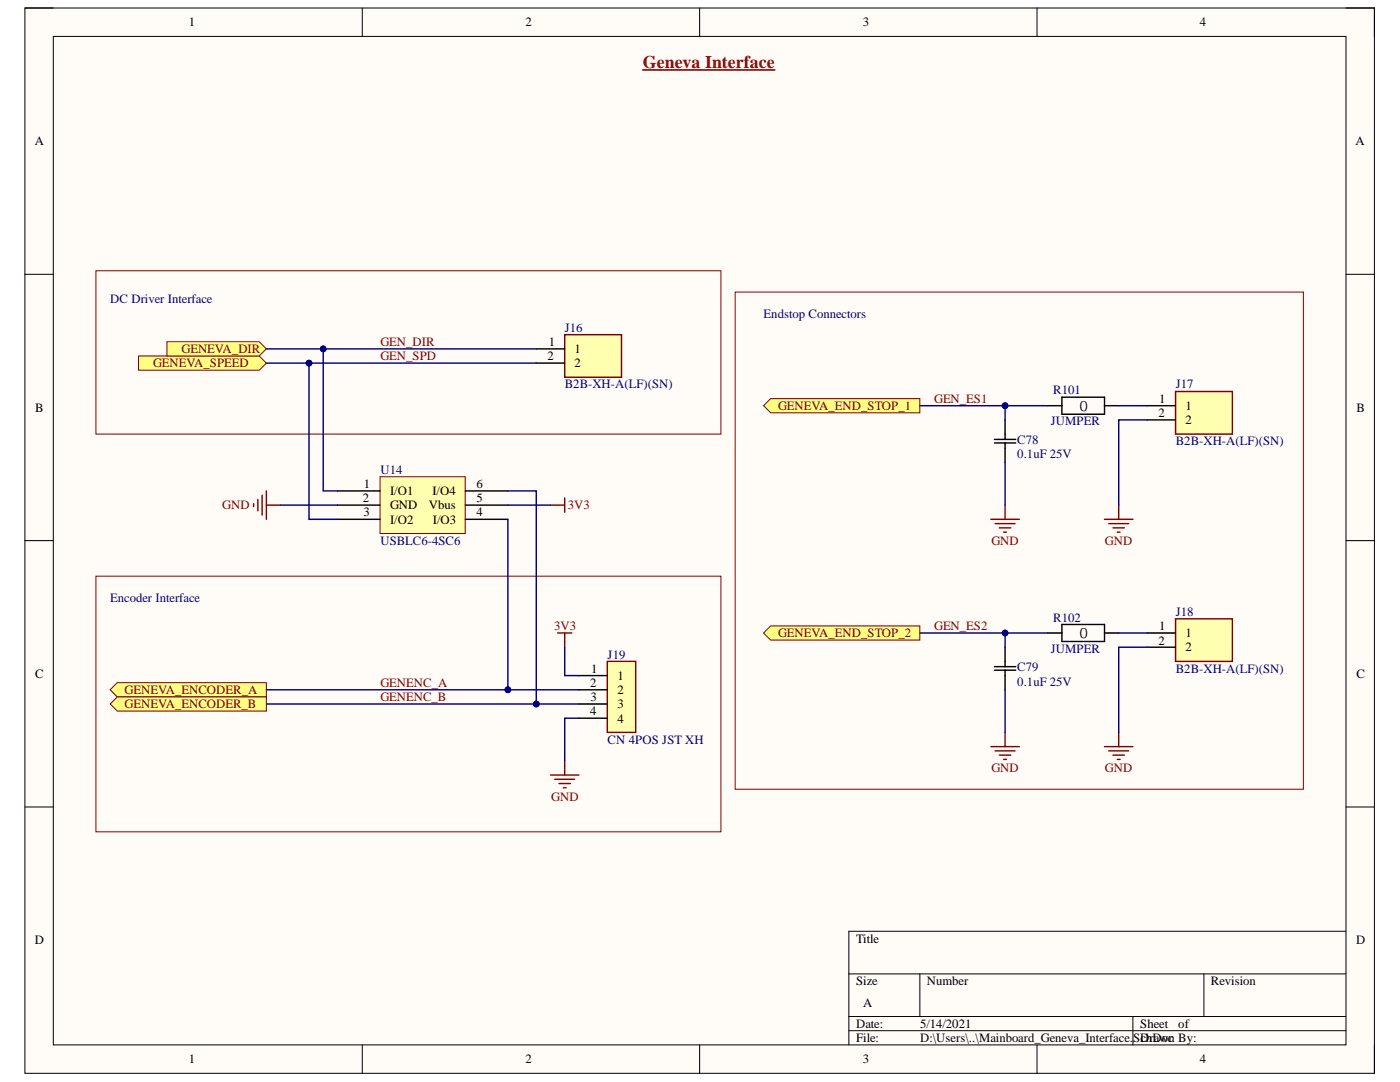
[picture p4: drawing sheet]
<svg xmlns="http://www.w3.org/2000/svg" width="279mm" height="216mm" viewBox="0 0 279 216" stroke-linecap="round" stroke-linejoin="round" font-family="sans-serif">
<path d="M5 1.6h269.3v212.6h-269.3z" fill-rule="evenodd" fill="#fffcf8"/>
<path d="M5 1.6h269.3v212.6h-269.3z" fill="none" stroke="#000" stroke-width=".2"/>
<path d="M10.6 7.3h258v201.2h-258z" fill-rule="evenodd" fill="#fffcf8"/>
<g fill="none" stroke="#000" stroke-width=".2">
<path d="M5 1.6h5.6M10.6 7.3h258v201.2h-258zM72.3 1.6v5.7M139.6 1.6v5.7M207 1.6v5.7M268.6 1.6h5.7v5.7M5 54.7h5.6M268.6 54.7h5.7M5 107.9h5.6M268.6 107.9h5.7M5 161h5.6M268.6 161h5.7"/>
<path d="M169.4 194.3h99.2M183.6 194.3v8.5M240.3 194.3v8.5M268.6 185.8h-99.2v22.7M72.3 208.5v5.7M139.6 208.5v5.7M169.4 202.8h99.2M169.4 205.7h99.2M207 208.5v5.7M226.1 202.8v5.7M274.3 208.5v5.7"/>
</g>
<path d="M27.7 71h24l1.5 1.5-1.5 1.4h-24z" fill-rule="evenodd" fill="#ffff80"/>
<path d="M27.7 71h24l1.5 1.5-1.5 1.4h-24z" fill="none" stroke="#800000" stroke-width=".2"/>
<path d="M22 137.6l1.4-1.4h29.8v2.9h-29.8z" fill-rule="evenodd" fill="#ffff80"/>
<path d="M22 137.6l1.4-1.4h29.8v2.9h-29.8z" fill="none" stroke="#800000" stroke-width=".2"/>
<path d="M22 140.5l1.4-1.4h29.8v2.8h-29.8z" fill-rule="evenodd" fill="#ffff80"/>
<path d="M22 140.5l1.4-1.4h29.8v2.8h-29.8z" fill="none" stroke="#800000" stroke-width=".2"/>
<path d="M33.3 68.2h18.4l1.5 1.4-1.5 1.4h-18.4z" fill-rule="evenodd" fill="#ffff80"/>
<path d="M33.3 68.2h18.4l1.5 1.4-1.5 1.4h-18.4z" fill="none" stroke="#800000" stroke-width=".2"/>
<path d="M152.4 81l1.4-1.5h29.8v2.9h-29.8z" fill-rule="evenodd" fill="#ffff80"/>
<path d="M152.4 81l1.4-1.5h29.8v2.9h-29.8z" fill="none" stroke="#800000" stroke-width=".2"/>
<path d="M152.4 126.3l1.4-1.4h29.8v2.8h-29.8z" fill-rule="evenodd" fill="#ffff80"/>
<path d="M152.4 126.3l1.4-1.4h29.8v2.8h-29.8z" fill="none" stroke="#800000" stroke-width=".2"/>
<path d="M111.3 126.3h2.8M112.7 126.3v2.8M109.9 154.6h5.6M110.7 155.5h4M111.6 156.3h2.2M112.4 157.2h.6M112.7 151.8v2.8" fill="none" stroke="#800000" stroke-width=".29"/>
<path d="M112.7 66.8h11.3v8.5h-11.3z" fill-rule="evenodd" fill="#ffffb0"/>
<path d="M112.7 66.8h11.3v8.5h-11.3z" fill="none" stroke="#800000" stroke-width=".29"/>
<path d="M107 69.6h5.7M107 72.5h5.7" fill="none" stroke="#000" stroke-width=".29"/>
<path d="M234.6 123.5h11.3v8.5h-11.3z" fill-rule="evenodd" fill="#ffffb0"/>
<path d="M234.6 123.5h11.3v8.5h-11.3zM220.4 149h5.7M221.3 149.8h3.9M222.1 150.7h2.3M223 151.5h.5M223.3 146.1v2.9" fill="none" stroke="#800000" stroke-width=".29"/>
<path d="M228.9 126.3h5.7M228.9 129.1h5.7" fill="none" stroke="#000" stroke-width=".29"/>
<path d="M234.6 78.1h11.3v8.5h-11.3z" fill-rule="evenodd" fill="#ffffb0"/>
<path d="M234.6 78.1h11.3v8.5h-11.3zM220.4 103.6h5.7M221.3 104.5h3.9M222.1 105.3h2.3M223 106.2h.5M223.3 100.8v2.8" fill="none" stroke="#800000" stroke-width=".29"/>
<path d="M211.9 79.3h8.5v3.4h-8.5zM209.1 81h2.8M220.4 81h2.9M228.9 81h5.7M228.9 83.8h5.7M209.1 126.3h2.8M211.9 124.6h8.5v3.4h-8.5zM220.4 126.3h2.9" fill="none" stroke="#000" stroke-width=".29"/>
<path d="M128.3 14h26.3" fill="none" stroke="#980000" stroke-width=".34"/>
<path d="M19.1 54h124.8v32.6h-124.8zM146.7 58.3h113.4v99.2h-113.4zM19.1 115h124.8v51h-124.8z" fill="none" stroke="#800000" stroke-width=".2"/>
<path d="M75.8 95.1h17.1v11.4h-17.1z" fill-rule="evenodd" fill="#ffffb0"/>
<path d="M75.8 95.1h17.1v11.4h-17.1z" fill="none" stroke="#800000" stroke-width=".2"/>
<path d="M67.3 98h8.5M92.9 98h8.5M67.3 100.8h8.5M67.3 103.6h8.5M92.9 100.8h8.5M92.9 103.6h8.5" fill="none" stroke="#000" stroke-width=".29"/>
<path d="M51.5 99.7v2.2M52.3 98.8v4M53.2 98v5.6M112.7 99.4v2.8M50.6 100.5v.6M53.2 100.8h2.8M109.9 100.8h2.8" fill="none" stroke="#800000" stroke-width=".29"/>
<path d="M121.2 132h5.7v14.1h-5.7z" fill-rule="evenodd" fill="#ffffb0"/>
<path d="M197.8 103.6h5.6M198.6 104.5h4M199.4 105.3h2.3M200.3 106.2h.6M200.6 100.8v2.8M121.2 132h5.7v14.1h-5.7zM197.8 149h5.6M198.6 149.8h4M199.4 150.7h2.3M200.3 151.5h.6M200.6 146.1v2.9" fill="none" stroke="#800000" stroke-width=".29"/>
<path d="M198.5 88.4h4.2M198.5 87.7h4.2M200.6 83.8v3.9M200.6 88.4v3.9M115.5 134.8h5.7M115.5 137.6h5.7M198.5 133.7h4.2M198.5 133h4.2M200.6 129.1v3.9M200.6 133.7v3.9M115.5 140.5h5.7M115.5 143.3h5.7" fill="none" stroke="#000" stroke-width=".29"/>
<path d="M53.2 137.6h62.3" fill="none" stroke="#000080" stroke-width=".29"/>
<circle cx="101.4" cy="137.6" r=".57" fill="#000080"/>
<circle cx="101.4" cy="137.6" r=".57" fill="none" stroke="#000080" stroke-width=".2"/>
<path d="M53.2 140.5h62.3" fill="none" stroke="#000080" stroke-width=".29"/>
<circle cx="107" cy="140.5" r=".57" fill="#000080"/>
<circle cx="107" cy="140.5" r=".57" fill="none" stroke="#000080" stroke-width=".2"/>
<path d="M64.5 69.6v28.4h2.8M223.3 81h5.6M228.9 83.8h-5.6v17M112.7 129.1v5.7h2.8M228.9 129.1h-5.6v17M115.5 143.3h-2.8v8.5" fill="none" stroke="#000080" stroke-width=".29"/>
<circle cx="64.5" cy="69.6" r=".57" fill="#000080"/>
<circle cx="64.5" cy="69.6" r=".57" fill="none" stroke="#000080" stroke-width=".2"/>
<path d="M61.7 72.5v31.1h5.6" fill="none" stroke="#000080" stroke-width=".29"/>
<circle cx="61.7" cy="72.5" r=".57" fill="#000080"/>
<circle cx="61.7" cy="72.5" r=".57" fill="none" stroke="#000080" stroke-width=".2"/>
<path d="M101.4 103.6v34" fill="none" stroke="#000080" stroke-width=".29"/>
<circle cx="101.4" cy="137.6" r=".57" fill="#000080"/>
<circle cx="101.4" cy="137.6" r=".57" fill="none" stroke="#000080" stroke-width=".2"/>
<path d="M53.2 72.5h53.8" fill="none" stroke="#000080" stroke-width=".29"/>
<circle cx="61.7" cy="72.5" r=".57" fill="#000080"/>
<circle cx="61.7" cy="72.5" r=".57" fill="none" stroke="#000080" stroke-width=".2"/>
<path d="M53.2 69.6h53.8" fill="none" stroke="#000080" stroke-width=".29"/>
<circle cx="64.5" cy="69.6" r=".57" fill="#000080"/>
<circle cx="64.5" cy="69.6" r=".57" fill="none" stroke="#000080" stroke-width=".2"/>
<path d="M101.4 98h5.6v42.5M56 100.8h11.3" fill="none" stroke="#000080" stroke-width=".29"/>
<circle cx="107" cy="140.5" r=".57" fill="#000080"/>
<circle cx="107" cy="140.5" r=".57" fill="none" stroke="#000080" stroke-width=".2"/>
<path d="M200.6 81v2.8M101.4 100.8h8.5M223.3 126.3h5.6" fill="none" stroke="#000080" stroke-width=".29"/>
<circle cx="200.6" cy="81" r=".57" fill="#000080"/>
<circle cx="200.6" cy="81" r=".57" fill="none" stroke="#000080" stroke-width=".2"/>
<path d="M200.6 92.3v8.5M200.6 126.3v2.8" fill="none" stroke="#000080" stroke-width=".29"/>
<circle cx="200.6" cy="126.3" r=".57" fill="#000080"/>
<circle cx="200.6" cy="126.3" r=".57" fill="none" stroke="#000080" stroke-width=".2"/>
<path d="M183.6 126.3h25.5M200.6 137.6v8.5" fill="none" stroke="#000080" stroke-width=".29"/>
<circle cx="200.6" cy="126.3" r=".57" fill="#000080"/>
<circle cx="200.6" cy="126.3" r=".57" fill="none" stroke="#000080" stroke-width=".2"/>
<path d="M183.6 81h25.5" fill="none" stroke="#000080" stroke-width=".29"/>
<circle cx="200.6" cy="81" r=".57" fill="#000080"/>
<circle cx="200.6" cy="81" r=".57" fill="none" stroke="#000080" stroke-width=".2"/>
<text font-size="3.6" fill="#980000" x="128.3" y="13.5">Geneva Interface</text>
<g font-size="3.5">
<text x="215.4" y="82">0</text>
<text x="215.4" y="127.3">0</text>
</g>
<g font-size="2.5">
<text x="37.7" y="5.3">1</text>
<text x="104.8" y="5.3">2</text>
<text x="172.2" y="5.3">3</text>
<text x="239.5" y="5.3">4</text>
<text x="6.9" y="29">A</text>
<text x="270.5" y="29">A</text>
<text x="109.2" y="71.8">2</text>
<text x="109.5" y="69">1</text>
<text x="114.7" y="70.5">1</text>
<text x="114.7" y="73.3">2</text>
<text x="7" y="82.2">B</text>
<text x="231.2" y="83.2">2</text>
<text x="231.4" y="80.4">1</text>
<text x="236.6" y="81.8">1</text>
<text x="270.7" y="82.2">B</text>
<text x="236.6" y="84.6">2</text>
<text x="72.4" y="100.3">2</text>
<text x="72.6" y="97.4">1</text>
<text x="77.9" y="98.8">I/O1</text>
<text x="77.9" y="101.6">GND</text>
<text x="85.6" y="101.6">Vbus</text>
<text x="86.3" y="98.8">I/O4</text>
<text x="95.1" y="100.3">5</text>
<text x="95.1" y="97.4">6</text>
<text x="72.5" y="103.1">3</text>
<text x="77.9" y="104.5">I/O2</text>
<text x="86.4" y="104.5">I/O3</text>
<text x="95.1" y="103.1">4</text>
<text x="231.4" y="125.7">1</text>
<text x="231.2" y="128.6">2</text>
<text x="236.6" y="127.2">1</text>
<text x="236.6" y="130">2</text>
<text x="7" y="135.3">C</text>
<text x="117.8" y="137.1">2</text>
<text x="118" y="134.3">1</text>
<text x="123.2" y="135.6">1</text>
<text x="270.7" y="135.3">C</text>
<text x="117.8" y="142.7">4</text>
<text x="117.9" y="139.9">3</text>
<text x="123.2" y="138.5">2</text>
<text x="123.2" y="141.3">3</text>
<text x="123.2" y="144.2">4</text>
<text x="6.9" y="188.4">D</text>
<text x="170.9" y="188.1">Title</text>
<text x="270.6" y="188.4">D</text>
<text x="170.9" y="196.6">Size</text>
<text x="185" y="196.6">Number</text>
<text x="241.7" y="196.6">Revision</text>
<text x="172.3" y="200.9">A</text>
<text x="170.9" y="205.1">Date:</text>
<text x="170.9" y="208">File:</text>
<text x="183.6" y="205.1">5/14/2021</text>
<text x="183.6" y="208">D:\Users\..\Mainboard_Geneva_Interface.</text>
<text x="226.2" y="208">SDrawn By:</text>
<text x="227.5" y="205.1">Sheet</text>
<text x="227.6" y="208">chDoc</text>
<text x="235.2" y="205.1">of</text>
<text x="37.7" y="212.2">1</text>
<text x="104.8" y="212.2">2</text>
<text x="172.2" y="212.2">3</text>
<text x="239.5" y="212.2">4</text>
</g>
<g font-size="2.5" fill="#000080">
<text x="22" y="60.5">DC Driver Interface</text>
<text x="152.4" y="63.4">Endstop Connectors</text>
<text x="112.7" y="66.2">J16</text>
<text x="112.7" y="77.5">B2B-XH-A(LF)(SN)</text>
<text x="234.7" y="77.5">J17</text>
<text x="210.2" y="78.7">R101</text>
<text x="203" y="88.6">C78</text>
<text x="209.7" y="84.9">JUMPER</text>
<text x="234.7" y="88.8">B2B-XH-A(LF)(SN)</text>
<text x="75.9" y="94.6">U14</text>
<text x="203" y="91.5">0.1uF 25V</text>
<text x="75.9" y="108.7">USBLC6-4SC6</text>
<text x="22" y="120.1">Encoder Interface</text>
<text x="210.2" y="124">R102</text>
<text x="234.7" y="122.9">J18</text>
<text x="121.3" y="131.4">J19</text>
<text x="209.7" y="130.2">JUMPER</text>
<text x="203" y="133.9">C79</text>
<text x="203" y="136.8">0.1uF 25V</text>
<text x="234.7" y="134.3">B2B-XH-A(LF)(SN)</text>
<text x="121.3" y="148.4">CN 4POS JST XH</text>
</g>
<g font-size="2.5" fill="#800000">
<text x="36.2" y="70.5">GENEVA_DIR</text>
<text x="75.9" y="69">GEN_DIR</text>
<text x="75.9" y="71.8">GEN_SPD</text>
<text x="30.5" y="73.3">GENEVA_SPEED</text>
<text x="155.3" y="81.8">GENEVA_END_STOP_1</text>
<text x="186.4" y="80.4">GEN_ES1</text>
<text x="44.3" y="101.6">GND</text>
<text x="113.3" y="101.6">3V3</text>
<text x="197.8" y="108.7">GND</text>
<text x="220.5" y="108.7">GND</text>
<text x="110.6" y="125.7">3V3</text>
<text x="186.4" y="125.7">GEN_ES2</text>
<text x="155.3" y="127.2">GENEVA_END_STOP_2</text>
<text x="75.9" y="137.1">GENENC_A</text>
<text x="24.9" y="138.5">GENEVA_ENCODER_A</text>
<text x="24.9" y="141.3">GENEVA_ENCODER_B</text>
<text x="75.9" y="139.9">GENENC_B</text>
<text x="197.8" y="154.1">GND</text>
<text x="220.5" y="154.1">GND</text>
<text x="110" y="159.7">GND</text>
</g>
</svg>
